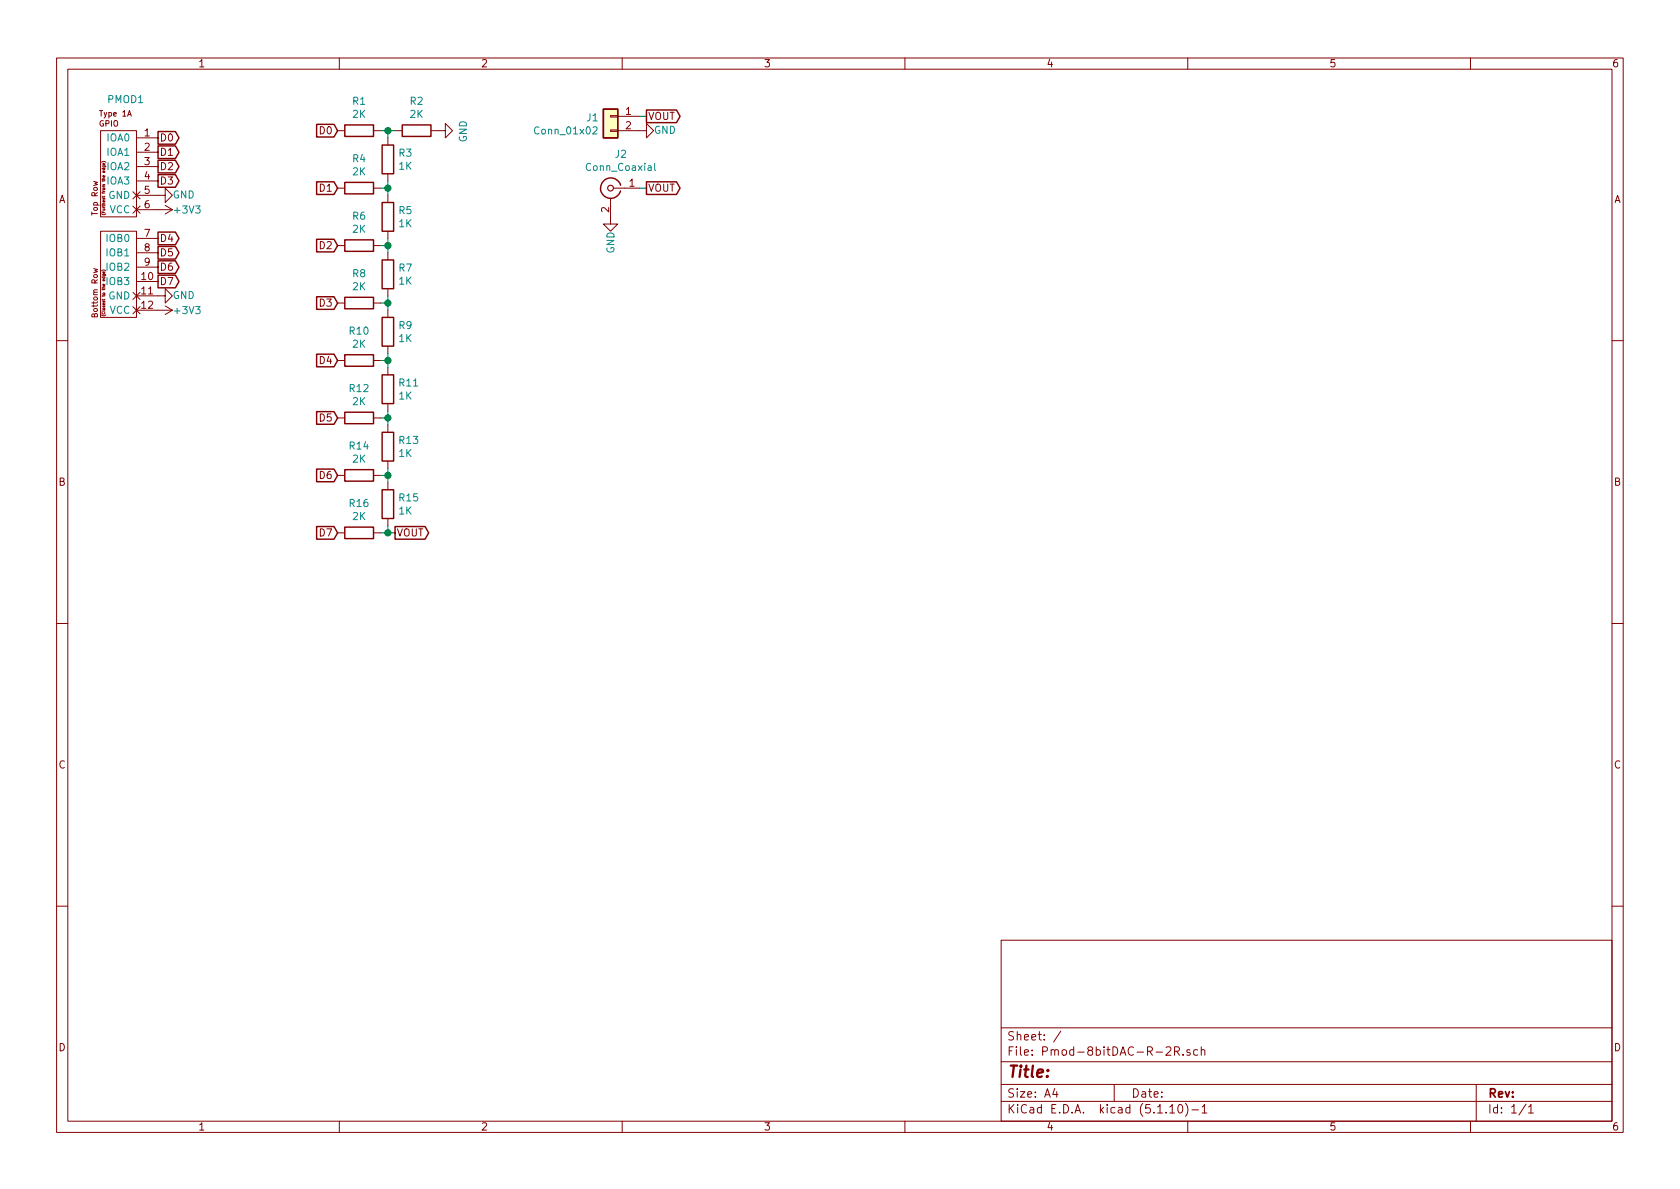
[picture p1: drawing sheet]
EESchema Schematic File Version 4
EELAYER 30 0
EELAYER END
$Descr A4 11693 8268
encoding utf-8
Sheet 1 1
Title ""
Date ""
Rev ""
Comp ""
Comment1 ""
Comment2 ""
Comment3 ""
Comment4 ""
$EndDescr
$Comp
L Device:R R1
U 1 1
P 2500 900
F 0 "R1" V 2293 900 50  0000 C CNN
F 1 "2K" V 2384 900 50  0000 C CNN
F 2 "Resistor_SMD:R_0603_1608Metric" V 2430 900 50  0001 C CNN
F 3 "~" H 2500 900 50  0001 C CNN
	1    2500 900 
	0    -1   1    0   
$EndComp
$Comp
L Device:R R2
U 1 1
P 2900 900
F 0 "R2" V 2693 900 50  0000 C CNN
F 1 "2K" V 2784 900 50  0000 C CNN
F 2 "Resistor_SMD:R_0603_1608Metric" V 2830 900 50  0001 C CNN
F 3 "~" H 2900 900 50  0001 C CNN
	1    2900 900 
	0    -1   1    0   
$EndComp
$Comp
L Device:R R3
U 1 1
P 2700 1100
F 0 "R3" H 2630 1146 50  0000 R CNN
F 1 "1K" H 2630 1055 50  0000 R CNN
F 2 "Resistor_SMD:R_0603_1608Metric" V 2630 1100 50  0001 C CNN
F 3 "~" H 2700 1100 50  0001 C CNN
	1    2700 1100
	-1   0    0    -1  
$EndComp
$Comp
L Device:R R4
U 1 1
P 2500 1300
F 0 "R4" V 2293 1300 50  0000 C CNN
F 1 "2K" V 2384 1300 50  0000 C CNN
F 2 "Resistor_SMD:R_0603_1608Metric" V 2430 1300 50  0001 C CNN
F 3 "~" H 2500 1300 50  0001 C CNN
	1    2500 1300
	0    -1   1    0   
$EndComp
Wire Wire Line
	2650 1300 2700 1300
$Comp
L Device:R R5
U 1 1
P 2700 1500
F 0 "R5" H 2630 1546 50  0000 R CNN
F 1 "1K" H 2630 1455 50  0000 R CNN
F 2 "Resistor_SMD:R_0603_1608Metric" V 2630 1500 50  0001 C CNN
F 3 "~" H 2700 1500 50  0001 C CNN
	1    2700 1500
	-1   0    0    -1  
$EndComp
$Comp
L Device:R R6
U 1 1
P 2500 1700
F 0 "R6" V 2293 1700 50  0000 C CNN
F 1 "2K" V 2384 1700 50  0000 C CNN
F 2 "Resistor_SMD:R_0603_1608Metric" V 2430 1700 50  0001 C CNN
F 3 "~" H 2500 1700 50  0001 C CNN
	1    2500 1700
	0    -1   1    0   
$EndComp
Wire Wire Line
	2650 1700 2700 1700
$Comp
L Device:R R7
U 1 1
P 2700 1900
F 0 "R7" H 2630 1946 50  0000 R CNN
F 1 "1K" H 2630 1855 50  0000 R CNN
F 2 "Resistor_SMD:R_0603_1608Metric" V 2630 1900 50  0001 C CNN
F 3 "~" H 2700 1900 50  0001 C CNN
	1    2700 1900
	-1   0    0    -1  
$EndComp
$Comp
L Device:R R8
U 1 1
P 2500 2100
F 0 "R8" V 2293 2100 50  0000 C CNN
F 1 "2K" V 2384 2100 50  0000 C CNN
F 2 "Resistor_SMD:R_0603_1608Metric" V 2430 2100 50  0001 C CNN
F 3 "~" H 2500 2100 50  0001 C CNN
	1    2500 2100
	0    -1   1    0   
$EndComp
Wire Wire Line
	2650 2100 2700 2100
$Comp
L Device:R R9
U 1 1
P 2700 2300
F 0 "R9" H 2630 2346 50  0000 R CNN
F 1 "1K" H 2630 2255 50  0000 R CNN
F 2 "Resistor_SMD:R_0603_1608Metric" V 2630 2300 50  0001 C CNN
F 3 "~" H 2700 2300 50  0001 C CNN
	1    2700 2300
	-1   0    0    -1  
$EndComp
$Comp
L Device:R R10
U 1 1
P 2500 2500
F 0 "R10" V 2293 2500 50  0000 C CNN
F 1 "2K" V 2384 2500 50  0000 C CNN
F 2 "Resistor_SMD:R_0603_1608Metric" V 2430 2500 50  0001 C CNN
F 3 "~" H 2500 2500 50  0001 C CNN
	1    2500 2500
	0    -1   1    0   
$EndComp
Wire Wire Line
	2650 2500 2700 2500
$Comp
L Device:R R11
U 1 1
P 2700 2700
F 0 "R11" H 2630 2746 50  0000 R CNN
F 1 "1K" H 2630 2655 50  0000 R CNN
F 2 "Resistor_SMD:R_0603_1608Metric" V 2630 2700 50  0001 C CNN
F 3 "~" H 2700 2700 50  0001 C CNN
	1    2700 2700
	-1   0    0    -1  
$EndComp
$Comp
L Device:R R13
U 1 1
P 2700 3100
F 0 "R13" H 2630 3146 50  0000 R CNN
F 1 "1K" H 2630 3055 50  0000 R CNN
F 2 "Resistor_SMD:R_0603_1608Metric" V 2630 3100 50  0001 C CNN
F 3 "~" H 2700 3100 50  0001 C CNN
	1    2700 3100
	-1   0    0    -1  
$EndComp
$Comp
L Device:R R15
U 1 1
P 2700 3500
F 0 "R15" H 2630 3546 50  0000 R CNN
F 1 "1K" H 2630 3455 50  0000 R CNN
F 2 "Resistor_SMD:R_0603_1608Metric" V 2630 3500 50  0001 C CNN
F 3 "~" H 2700 3500 50  0001 C CNN
	1    2700 3500
	-1   0    0    -1  
$EndComp
$Comp
L Device:R R16
U 1 1
P 2500 3700
F 0 "R16" V 2293 3700 50  0000 C CNN
F 1 "2K" V 2384 3700 50  0000 C CNN
F 2 "Resistor_SMD:R_0603_1608Metric" V 2430 3700 50  0001 C CNN
F 3 "~" H 2500 3700 50  0001 C CNN
	1    2500 3700
	0    -1   1    0   
$EndComp
$Comp
L power:GND #PWR05
U 1 1
P 3050 900
F 0 "#PWR05" H 3050 650 50  0001 C CNN
F 1 "GND" H 3055 727 50  0000 C CNN
F 2 "" H 3050 900 50  0001 C CNN
F 3 "" H 3050 900 50  0001 C CNN
	1    3050 900 
	0    -1   1    0   
$EndComp
Text GLabel 2350 900  0    50   Input ~ 0
D0
Text GLabel 2350 1300 0    50   Input ~ 0
D1
Text GLabel 2350 1700 0    50   Input ~ 0
D2
Text GLabel 2350 2100 0    50   Input ~ 0
D3
Text GLabel 2350 2500 0    50   Input ~ 0
D4
Text GLabel 2350 3700 0    50   Input ~ 0
D7
Text GLabel 2750 3700 2    50   Output ~ 0
VOUT
$Comp
L pmod:PMOD-Device-x2-Type-1A-GPIO PMOD1
U 1 1
P 950 1500
F 0 "PMOD1" H 875 2319 50  0000 C CNN
F 1 "PMOD-Device-x2-Type-1A-GPIO" V 590 790 50  0001 L CNN
F 2 "Multicoloredstone:Pmod-1-device-PcbEdge" V 500 790 60  0001 L CNN
F 3 "https://docs.google.com/a/mithis.com/spreadsheets/d/1D-GboyrP57VVpejQzEm0P1WEORo1LAIt92hk1bZGEoo/edit#gid=0" H 875 2326 60  0001 C CNN
	1    950  1500
	1    0    0    -1  
$EndComp
Text GLabel 1100 950  2    50   Output ~ 0
D0
Text GLabel 1100 1050 2    50   Output ~ 0
D1
Text GLabel 1100 1150 2    50   Output ~ 0
D2
Text GLabel 1100 1250 2    50   Output ~ 0
D3
Text GLabel 1100 1650 2    50   Output ~ 0
D4
Text GLabel 1100 1750 2    50   Output ~ 0
D5
Text GLabel 1100 1850 2    50   Output ~ 0
D6
Text GLabel 1100 1950 2    50   Output ~ 0
D7
$Comp
L power:GND #PWR01
U 1 1
P 1100 1350
F 0 "#PWR01" H 1100 1100 50  0001 C CNN
F 1 "GND" V 1100 1250 50  0000 R CNN
F 2 "" H 1100 1350 50  0001 C CNN
F 3 "" H 1100 1350 50  0001 C CNN
	1    1100 1350
	0    -1   -1   0   
$EndComp
$Comp
L power:+3V3 #PWR02
U 1 1
P 1100 1450
F 0 "#PWR02" H 1100 1300 50  0001 C CNN
F 1 "+3V3" V 1100 1550 50  0000 L CNN
F 2 "" H 1100 1450 50  0001 C CNN
F 3 "" H 1100 1450 50  0001 C CNN
	1    1100 1450
	0    1    1    0   
$EndComp
$Comp
L power:GND #PWR03
U 1 1
P 1100 2050
F 0 "#PWR03" H 1100 1800 50  0001 C CNN
F 1 "GND" V 1100 1950 50  0000 R CNN
F 2 "" H 1100 2050 50  0001 C CNN
F 3 "" H 1100 2050 50  0001 C CNN
	1    1100 2050
	0    -1   -1   0   
$EndComp
$Comp
L power:+3V3 #PWR04
U 1 1
P 1100 2150
F 0 "#PWR04" H 1100 2000 50  0001 C CNN
F 1 "+3V3" V 1100 2250 50  0000 L CNN
F 2 "" H 1100 2150 50  0001 C CNN
F 3 "" H 1100 2150 50  0001 C CNN
	1    1100 2150
	0    1    1    0   
$EndComp
Wire Wire Line
	2650 900  2700 900 
Wire Wire Line
	2700 950  2700 900 
Connection ~ 2700 900 
Wire Wire Line
	2700 900  2750 900 
Wire Wire Line
	2700 1300 2700 1350
Wire Wire Line
	2700 1250 2700 1300
Connection ~ 2700 1300
Wire Wire Line
	2650 3700 2700 3700
Wire Wire Line
	2700 1750 2700 1700
Connection ~ 2700 1700
Wire Wire Line
	2700 1700 2700 1650
Text GLabel 2350 2900 0    50   Input ~ 0
D5
Wire Wire Line
	2650 2900 2700 2900
$Comp
L Device:R R12
U 1 1
P 2500 2900
F 0 "R12" V 2293 2900 50  0000 C CNN
F 1 "2K" V 2384 2900 50  0000 C CNN
F 2 "Resistor_SMD:R_0603_1608Metric" V 2430 2900 50  0001 C CNN
F 3 "~" H 2500 2900 50  0001 C CNN
	1    2500 2900
	0    -1   1    0   
$EndComp
Text GLabel 2350 3300 0    50   Input ~ 0
D6
Wire Wire Line
	2650 3300 2700 3300
$Comp
L Device:R R14
U 1 1
P 2500 3300
F 0 "R14" V 2293 3300 50  0000 C CNN
F 1 "2K" V 2384 3300 50  0000 C CNN
F 2 "Resistor_SMD:R_0603_1608Metric" V 2430 3300 50  0001 C CNN
F 3 "~" H 2500 3300 50  0001 C CNN
	1    2500 3300
	0    -1   1    0   
$EndComp
Wire Wire Line
	2700 2100 2700 2150
Wire Wire Line
	2700 2050 2700 2100
Connection ~ 2700 2100
Wire Wire Line
	2700 2550 2700 2500
Connection ~ 2700 2500
Wire Wire Line
	2700 2500 2700 2450
Wire Wire Line
	2700 2950 2700 2900
Connection ~ 2700 2900
Wire Wire Line
	2700 2900 2700 2850
Wire Wire Line
	2700 3350 2700 3300
Connection ~ 2700 3300
Wire Wire Line
	2700 3300 2700 3250
Wire Wire Line
	2700 3650 2700 3700
Connection ~ 2700 3700
Wire Wire Line
	2700 3700 2750 3700
$Comp
L Connector_Generic:Conn_01x02 J1
U 1 1
P 4250 800
F 0 "J1" H 4330 792 50  0000 L CNN
F 1 "Conn_01x02" H 4330 701 50  0000 L CNN
F 2 "Connector_PinHeader_2.54mm:PinHeader_1x02_P2.54mm_Vertical" H 4250 800 50  0001 C CNN
F 3 "~" H 4250 800 50  0001 C CNN
	1    4250 800 
	-1   0    0    -1  
$EndComp
$Comp
L Connector:Conn_Coaxial J2
U 1 1
P 4250 1300
F 0 "J2" H 4178 1538 50  0000 C CNN
F 1 "Conn_Coaxial" H 4178 1447 50  0000 C CNN
F 2 "Connector_Coaxial:SMA_Samtec_SMA-J-P-X-ST-EM1_EdgeMount" H 4250 1300 50  0001 C CNN
F 3 " ~" H 4250 1300 50  0001 C CNN
	1    4250 1300
	-1   0    0    -1  
$EndComp
Text GLabel 4500 800  2    50   Output ~ 0
VOUT
Wire Wire Line
	4500 800  4450 800 
Text GLabel 4500 1300 2    50   Output ~ 0
VOUT
Wire Wire Line
	4500 1300 4450 1300
$Comp
L power:GND #PWR0101
U 1 1
P 4450 900
F 0 "#PWR0101" H 4450 650 50  0001 C CNN
F 1 "GND" V 4450 800 50  0000 R CNN
F 2 "" H 4450 900 50  0001 C CNN
F 3 "" H 4450 900 50  0001 C CNN
	1    4450 900 
	0    -1   -1   0   
$EndComp
$Comp
L power:GND #PWR0102
U 1 1
P 4250 1500
F 0 "#PWR0102" H 4250 1250 50  0001 C CNN
F 1 "GND" V 4250 1400 50  0000 R CNN
F 2 "" H 4250 1500 50  0001 C CNN
F 3 "" H 4250 1500 50  0001 C CNN
	1    4250 1500
	1    0    0    -1  
$EndComp
$EndSCHEMATC
